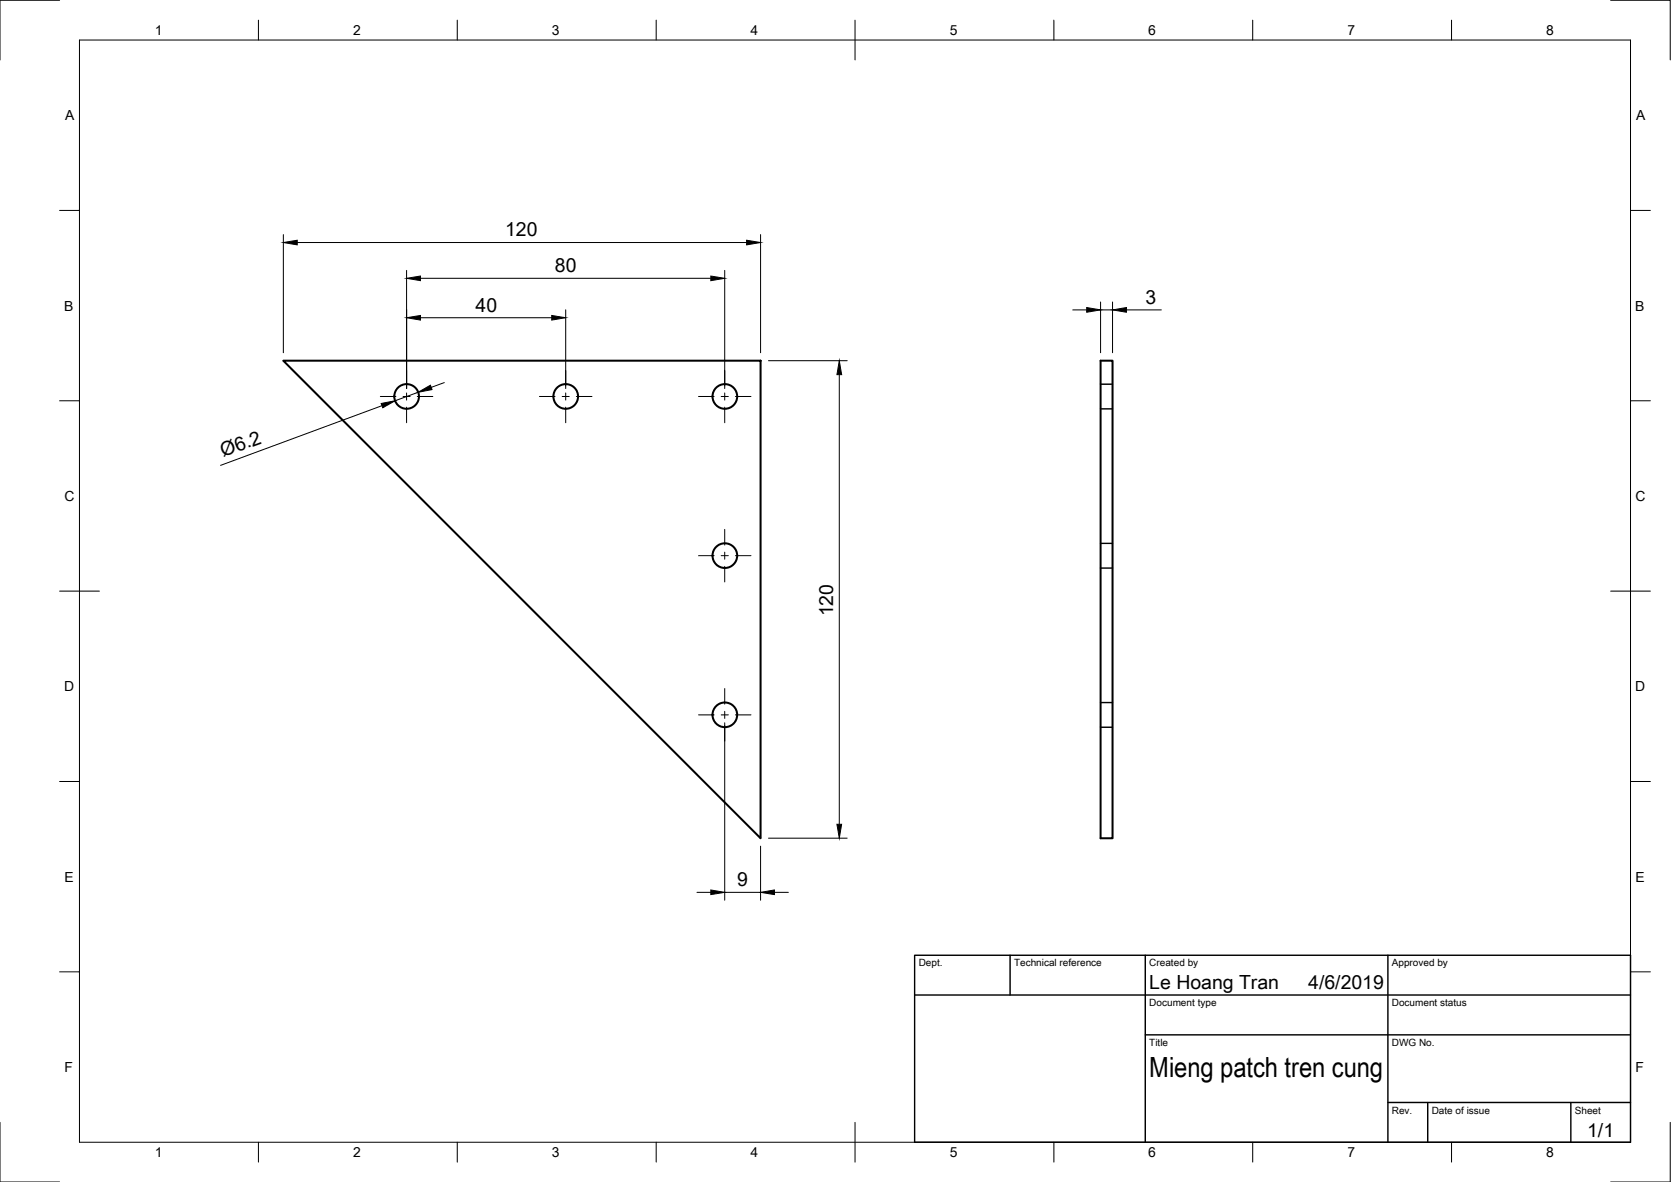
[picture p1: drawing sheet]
<svg xmlns="http://www.w3.org/2000/svg" width="420mm" height="297mm" viewBox="0 0 420 297" stroke-linecap="round" stroke-linejoin="round" font-family="sans-serif">
<!-- layer: Visible -->
<g fill="none" stroke="#000" stroke-width=".51">
<path d="M71.2 90.6h120v120.1zM276.7 90.6h3v120.1h-3z"/>
<circle cx="102.2" cy="99.6" r="3.1"/>
<circle cx="142.3" cy="99.6" r="3.1"/>
<circle cx="182.3" cy="99.6" r="3.1"/>
<circle cx="182.3" cy="139.6" r="3.1"/>
<circle cx="182.3" cy="179.6" r="3.1"/>
</g>
<!-- layer: Hidden -->
<path d="M276.7 96.5h3M276.7 102.8h3M276.7 136.6h3M276.7 142.8h3M276.7 176.6h3M276.7 182.8h3" fill="none" stroke="#000" stroke-width=".36"/>
<!-- layer: Border -->
<g fill="none" stroke="#000" stroke-width=".25">
<path d="M15 .1h-15v15M20 10.1h390v276.9h-390zM65 5.1v5M115 5.1v5M165 5.1v5M215 5.1v10M265 5.1v5M315 5.1v5M365 5.1v5M405 .1h15v15M15 52.9h5M410 52.9h5"/>
<path d="M15 100.7h5M410 100.7h5M15 148.6h10M405 148.6h10M15 196.4h5M410 196.4h5M15 244.2h5M410 244.2h5M0 282.1v14.9h15M65 287v5M115 287v5M165 287v5"/>
<path d="M215 282.1v9.9M265 287v5M315 287v5M365 287v5M420 282.1v14.9h-15"/>
</g>
<!-- layer: TitleBlock -->
<path d="M230 240.1h180v46.9h-180zM230 250h180M254 240.1v9.9M288 240.1v46.9M349 240.1v46.9M288 260.1h122M349 277.1h61M359 277.1v9.9M395 277.1v9.9" fill="none" stroke="#000" stroke-width=".36"/>
<!-- layer: Dimensions -->
<g fill="none" stroke="#000" stroke-width=".25">
<path d="M71.2 59v29.7M191.2 59v29.7M74.7 60.9h113M102.2 68v29.6M105.7 79.8h33M105.7 69.9h73M142.2 77.9v19.7M182.2 68v29.6M269.7 77.9h3.5M276.7 75.9v12.8M276.7 77.9h3M279.7 75.9v12.8"/>
<path d="M283.2 77.9h8.8M105.1 98.6l-5.8 2.1M111.7 96.1l-3.3 1.3M193.2 90.6h19.8M211 94.2v112.9M96.1 101.9l-40.6 15.1M182.2 181.6v44.6M191.2 212.6v13.6M193.2 210.6h19.8M175.2 224.2h3.5M182.2 224.2h9M194.7 224.2h3.5"/>
</g>
<g fill="#000" stroke="#000" stroke-width=".25">
<path d="M71.2 60.9l3.5-.5v1.1zM102.2 79.8l3.5-.5v1.1zM102.2 69.9l3.5-.5v1.1zM138.7 79.3l3.5 .5-3.5 .6zM178.7 69.4l3.5 .5-3.5 .6zM187.7 60.4l3.5 .5-3.5 .6zM273.2 77.3l3.5 .6-3.5 .6zM279.7 77.9l3.5-.6v1.2zM105.1 98.6l3.1-1.8 .4 1.1zM211 90.6l.6 3.6h-1.2zM95.8 101.4l3.5-.7-3.1 1.8zM210.4 207.1h1.2l-.6 3.5z"/>
<path d="M178.7 223.7l3.5 .5-3.5 .6zM191.2 224.2l3.5-.5v1.1z"/>
</g>
<!-- layer: Center Lines -->
<g fill="none" stroke="#000" stroke-width=".25">
<path d="M95.6 99.6h3.9M101.3 99.6h1.8M102.2 93.1v3.9M102.2 98.7v1.8M104.9 99.6h3.9M135.6 99.6h4M141.4 99.6h1.7M142.2 93.1v3.9M142.2 98.7v1.8M144.9 99.6h3.9M175.6 99.6h4M181.3 99.6h1.8"/>
<path d="M182.2 93.1v3.9M182.2 98.7v1.8M184.9 99.6h3.9M102.2 102.3v3.9M142.2 102.3v3.9M182.2 102.3v3.9M175.6 139.6h4M181.3 139.6h1.8M182.2 133v4M182.2 138.8v1.7M184.9 139.6h3.9M182.2 142.3v3.9"/>
<path d="M175.6 179.6h4M181.3 179.6h1.8M182.2 173v4M182.2 178.8v1.7M184.9 179.6h3.9M182.2 182.3v4"/>
</g>
<text font-size="7" x="289" y="270.6">Mieng patch tren cung</text>
<g font-size="4.9">
<text x="127" y="59.4">120</text>
<text x="139.5" y="68.4">80</text>
<text x="288" y="76.3">3</text>
<text x="119.6" y="78.3">40</text>
<text x="56.1" y="115" transform="rotate(-20 56.1 115)">Ø6.2</text>
<text x="209.5" y="154.9" transform="rotate(-90 209.5 154.9)">120</text>
<text x="185.4" y="222.7">9</text>
<text x="289" y="248.5">Le Hoang Tran</text>
<text x="329" y="248.5">4/6/2019</text>
<text x="399.1" y="285.7">1/1</text>
</g>
<g font-size="3.5">
<text x="39" y="8.8">1</text>
<text x="88.8" y="8.8">2</text>
<text x="138.8" y="8.8">3</text>
<text x="188.7" y="8.8">4</text>
<text x="238.8" y="8.8">5</text>
<text x="288.7" y="8.8">6</text>
<text x="338.8" y="8.8">7</text>
<text x="388.8" y="8.8">8</text>
<text x="16.4" y="30.2">A</text>
<text x="411.4" y="30.2">A</text>
<text x="16.2" y="78">B</text>
<text x="411.2" y="78">B</text>
<text x="16.2" y="125.9">C</text>
<text x="411.2" y="125.9">C</text>
<text x="16.2" y="173.7">D</text>
<text x="411.2" y="173.7">D</text>
<text x="16.2" y="221.6">E</text>
<text x="411.2" y="221.6">E</text>
<text x="16.2" y="269.4">F</text>
<text x="411.2" y="269.4">F</text>
<text x="39" y="290.8">1</text>
<text x="88.8" y="290.8">2</text>
<text x="138.8" y="290.8">3</text>
<text x="188.7" y="290.8">4</text>
<text x="238.8" y="290.8">5</text>
<text x="288.7" y="290.8">6</text>
<text x="338.8" y="290.8">7</text>
<text x="388.8" y="290.8">8</text>
</g>
<g font-size="2.5">
<text x="231" y="242.9">Dept.</text>
<text x="255" y="242.9">Technical reference</text>
<text x="289" y="242.9">Created by</text>
<text x="350" y="242.9">Approved by</text>
<text x="289" y="252.8">Document type</text>
<text x="350" y="252.8">Document status</text>
<text x="289" y="262.9">Title</text>
<text x="350" y="262.9">DWG No.</text>
<text x="350" y="279.9">Rev.</text>
<text x="360" y="279.9">Date of issue</text>
<text x="396" y="279.9">Sheet</text>
</g>
</svg>
